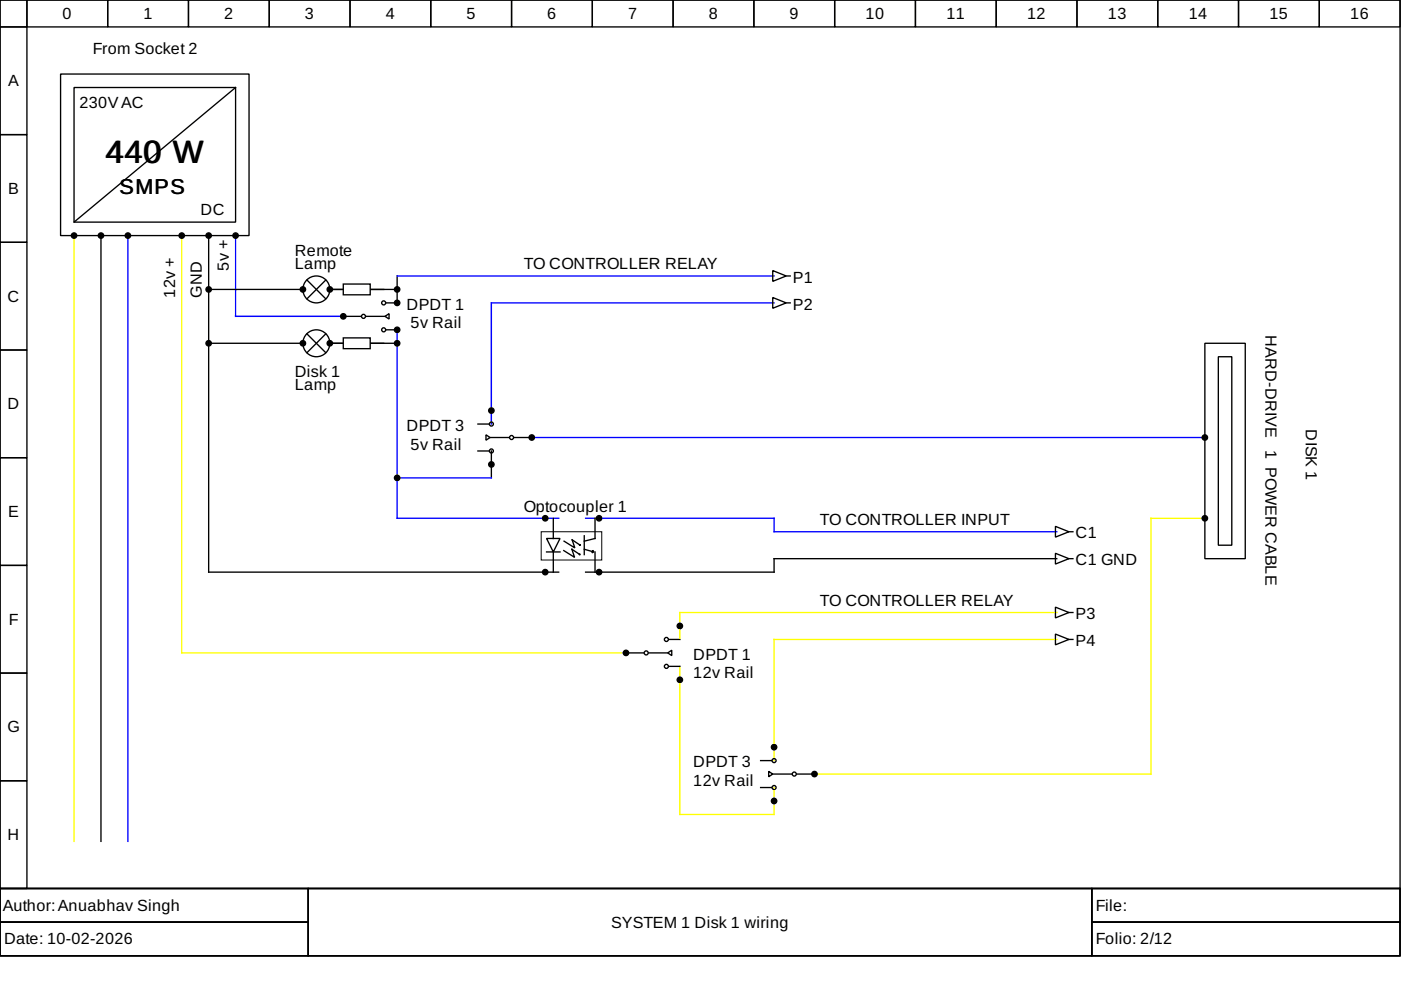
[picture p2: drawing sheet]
<svg xmlns="http://www.w3.org/2000/svg" width="297mm" height="210mm" viewBox="0 0 297 210" stroke-linecap="round" stroke-linejoin="round" font-family="sans-serif">
<g fill="none" stroke="#000" stroke-width=".29">
<path d="M0 0h296.8v188.4h-296.8zM0 0h5.7v5.7h-5.7zM5.7 0h17.1v5.7h-17.1zM22.8 0h17.2v5.7h-17.2zM40 0h17.1v5.7h-17.1zM57.1 0h17.1v5.7h-17.1zM74.2 0h17.1v5.7h-17.1zM91.3 0h17.2v5.7h-17.2zM108.5 0h17.1v5.7h-17.1zM125.6 0h17.1v5.7h-17.1zM142.7 0h17.1v5.7h-17.1zM159.8 0h17.2v5.7h-17.2z"/>
<path d="M177 0h17.1v5.7h-17.1zM194.1 0h17.1v5.7h-17.1zM211.2 0h17.1v5.7h-17.1zM228.3 0h17.2v5.7h-17.2zM245.5 0h17.1v5.7h-17.1zM262.6 0h17.1v5.7h-17.1zM279.7 0h17.1v5.7h-17.1zM0 5.7h5.7v22.8h-5.7zM12.8 15.7h40v34.2h-40zM15.7 18.6h34.2v28.5h-34.2zM49.9 18.6l-34.2 28.5M0 28.5h5.7v22.9h-5.7z"/>
<path d="M0 51.4h5.7v22.8h-5.7zM21.4 49.9v128.5M44.2 49.9v71.4h74.3M84.2 58.5v5.7M0 74.2h5.7v22.8h-5.7zM44.2 72.8h20M44.2 61.4h20M65.1 70.8l4 4M69.1 70.8l-4 4M69.9 61.4h14.3M84.2 72.8h-14.3M255.5 72.8h8.5v45.7h-8.5z"/>
<path d="M258.3 75.6h2.9v40h-2.9zM0 97h5.7v22.9h-5.7zM104.2 95.6v5.7M0 119.9h5.7v22.8h-5.7zM224.1 118.5h-60v2.8h-39.9M0 142.7h5.7v22.8h-5.7zM0 165.5h5.7v22.9h-5.7zM0 188.4h296.8v14.3h-296.8zM0 188.4h65.4v7.1h-65.4zM0 195.5h65.4v7.2h-65.4zM65.4 188.4h166.1v14.3h-166.1zM231.5 188.4h65.3v7.1h-65.3z"/>
<path d="M231.5 195.5h65.3v7.2h-65.3z"/>
<circle cx="67.1" cy="72.8" r="2.85"/>
</g>
<path d="M27.1 49.9v128.5M49.9 49.9v17.2h22.9M84.2 58.5h79.9M84.2 69.9v40h34.3M164.1 64.2h-59.9v25.7M112.7 92.8h142.8M84.2 101.3h20M124.2 109.9h39.9v2.8h60" fill="none" stroke="#00f" stroke-width=".29"/>
<path d="M15.7 49.9v128.5M38.5 49.9v88.5h94.2M255.5 109.9h-11.5v54.2h-71.3M224.1 135.6h-60v25.7M224.1 129.9h-80v5.7M144.1 141.3v31.4h20v-5.7" fill="none" stroke="#ff0" stroke-width=".29"/>
<path d="M72.8 71.6h5.7v2.3h-5.7z" fill-rule="evenodd" fill="#fff" stroke="#000" stroke-width=".29"/>
<g fill="#000" stroke="#000" stroke-width=".29">
<path d="M122.9 117.4l.1 .2h-.2z" fill-rule="evenodd"/>
<path d="M123 115.4v.2h-.2z" fill-rule="evenodd"/>
<path d="M125.7 116.7l.2 .3-.4 .2z" fill-rule="evenodd"/>
<circle cx="15.7" cy="49.9" r=".57"/>
<circle cx="21.4" cy="49.9" r=".57"/>
<circle cx="27.1" cy="49.9" r=".57"/>
<circle cx="38.5" cy="49.9" r=".57"/>
<circle cx="44.2" cy="49.9" r=".57"/>
<circle cx="49.9" cy="49.9" r=".57"/>
<circle cx="44.2" cy="72.8" r=".57"/>
<circle cx="44.2" cy="61.4" r=".57"/>
<circle cx="64.2" cy="72.8" r=".57"/>
<circle cx="64.2" cy="61.4" r=".57"/>
<circle cx="69.9" cy="61.4" r=".57"/>
<circle cx="69.9" cy="72.8" r=".57"/>
<circle cx="72.8" cy="67.1" r=".57"/>
<circle cx="84.2" cy="72.8" r=".57"/>
<circle cx="84.2" cy="64.2" r=".57"/>
<circle cx="84.2" cy="61.4" r=".57"/>
<circle cx="104.2" cy="98.5" r=".57"/>
<circle cx="104.2" cy="87.1" r=".57"/>
<circle cx="112.7" cy="92.8" r=".57"/>
<circle cx="255.5" cy="92.8" r=".57"/>
<circle cx="115.6" cy="109.9" r=".57"/>
<circle cx="255.5" cy="109.9" r=".57"/>
<circle cx="115.6" cy="121.3" r=".57"/>
<circle cx="127" cy="121.3" r=".57"/>
<circle cx="132.7" cy="138.4" r=".57"/>
<circle cx="144.1" cy="132.7" r=".57"/>
<circle cx="164.1" cy="169.8" r=".57"/>
<circle cx="172.7" cy="164.1" r=".57"/>
</g>
<path d="M114.7 112.7h12.9v6h-12.9z" fill="none" stroke="#000" stroke-width=".21"/>
<g fill="none" stroke="#000" stroke-width=".29">
<path d="M65.1 59.4l4 4M69.1 59.4l-4 4M163.8 57.4l2.9 1.1-2.9 1.2zM166.7 58.5h.8M69.9 61.4h11.4M72.8 67.1h3.7M77.6 67.1h4M81.6 67.1l.9-.6v1.1zM81.9 69.9h2.3M81.9 64.2h2.3M163.8 63.1l2.9 1.1-2.9 1.2zM166.7 64.2h.8"/>
<path d="M101.3 89.9h2.3M101.3 95.6h2.3M103 92.2l.9 .6-.9 .5zM103.9 92.8h4M109 92.8h3.7M115.9 114.2h2.8l-1.4 2.8zM115.9 117h2.8M117.3 109.9v4.3M117.3 117v4.3M119.5 116.7l2.3 1.5-.6-1.7 1.6 1M119.6 114.7l2.3 1.5-.6-1.7 1.6 1M123.9 116.5l1.7 .4"/>
<path d="M123.9 113.6v4M126.2 109.9v4.3l-2.3 .5M126.2 117v4.3M223.8 117.3l2.8 1.2-2.8 1.1zM223.8 111.6l2.8 1.1-2.8 1.2zM226.6 118.5h.9M226.6 112.7h.9M132.7 138.4h3.7M137.6 138.4h4M141.6 138.4l.8-.5v1.1zM141.9 135.6h2.2M223.8 134.4l2.8 1.2-2.8 1.1z"/>
<path d="M223.8 128.7l2.8 1.2-2.8 1.1zM226.6 135.6h.9M226.6 129.9h.9M141.9 141.3h2.2M161.3 161.3h2.2M161.3 167h2.2M163 163.5l.8 .6-.8 .6zM163.8 164.1h4M169 164.1h3.7"/>
<circle cx="67.1" cy="61.4" r="2.85"/>
<circle cx="77.1" cy="67.1" r=".43"/>
<circle cx="81.3" cy="69.9" r=".43"/>
<circle cx="81.3" cy="64.2" r=".43"/>
<circle cx="104.2" cy="95.6" r=".43"/>
<circle cx="104.2" cy="89.9" r=".43"/>
<circle cx="108.5" cy="92.8" r=".43"/>
<circle cx="137" cy="138.4" r=".43"/>
<circle cx="141.3" cy="135.6" r=".43"/>
<circle cx="141.3" cy="141.3" r=".43"/>
<circle cx="164.1" cy="167" r=".43"/>
<circle cx="164.1" cy="161.3" r=".43"/>
<circle cx="168.4" cy="164.1" r=".43"/>
</g>
<path d="M72.8 60.2h5.7v2.3h-5.7z" fill-rule="evenodd" fill="#fff" stroke="#000" stroke-width=".29"/>
<g fill="#000" stroke="#000" stroke-width=".29">
<circle cx="84.2" cy="69.9" r=".57"/>
<circle cx="84.2" cy="101.3" r=".57"/>
<circle cx="127" cy="109.9" r=".57"/>
<circle cx="144.1" cy="144.1" r=".57"/>
<circle cx="164.1" cy="158.4" r=".57"/>
</g>
<text font-size="6.9" x="22.5" y="34.5">440 W</text>
<text font-size="4.6" x="25.4" y="41.1">SMPS</text>
<g font-size="3.4">
<text x="13.3" y="4">0</text>
<text x="30.4" y="4">1</text>
<text x="47.5" y="4">2</text>
<text x="64.6" y="4">3</text>
<text x="81.8" y="4">4</text>
<text x="98.9" y="4">5</text>
<text x="116" y="4">6</text>
<text x="133.2" y="4">7</text>
<text x="150.3" y="4">8</text>
<text x="167.4" y="4">9</text>
<text x="183.5" y="4">10</text>
<text x="200.7" y="4">11</text>
<text x="217.8" y="4">12</text>
<text x="234.9" y="4">13</text>
<text x="252" y="4">14</text>
<text x="269.2" y="4">15</text>
<text x="286.3" y="4">16</text>
<text x="19.7" y="11.4">From Socket 2</text>
<text x="1.7" y="18.3">A</text>
<text x="16.8" y="22.8">230VAC</text>
<text x="1.7" y="41.1">B</text>
<text x="42.5" y="45.7">DC</text>
<text x="48.5" y="57.4" transform="rotate(-90 48.5 57.4)">5v +</text>
<text x="62.5" y="54.2">Remote</text>
<text x="62.5" y="57.1">Lamp</text>
<text x="111" y="57.1">TO CONTROLLER RELAY</text>
<text x="168.1" y="59.9">P1</text>
<text x="1.6" y="63.9">C</text>
<text x="37.1" y="63.1" transform="rotate(-90 37.1 63.1)">12v +</text>
<text x="42.8" y="63.1" transform="rotate(-90 42.8 63.1)">GND</text>
<text x="86.2" y="65.6">DPDT 1</text>
<text x="168.1" y="65.6">P2</text>
<text x="87.1" y="69.6">5v Rail</text>
<text x="268.3" y="71.1" transform="rotate(90 268.3 71.1)">HARD-DRIVE</text>
<text x="62.5" y="82.8">Lamp</text>
<text x="62.5" y="79.9">Disk 1</text>
<text x="1.6" y="86.8">D</text>
<text x="86.2" y="91.3">DPDT 3</text>
<text x="87.1" y="95.3">5v Rail</text>
<text x="268.3" y="95.3" transform="rotate(90 268.3 95.3)">1 POWER CABLE</text>
<text x="276.9" y="91.1" transform="rotate(90 276.9 91.1)">DISK 1</text>
<text x="1.7" y="109.6">E</text>
<text x="111" y="108.5">Optocoupler 1</text>
<text x="173.8" y="111.3">TO CONTROLLER INPUT</text>
<text x="228.1" y="119.9">C1 GND</text>
<text x="228.1" y="114.2">C1</text>
<text x="173.8" y="128.4">TO CONTROLLER RELAY</text>
<text x="228.1" y="131.3">P3</text>
<text x="1.9" y="132.4">F</text>
<text x="228.1" y="137">P4</text>
<text x="147" y="139.9">DPDT 1</text>
<text x="147" y="143.9">12v Rail</text>
<text x="1.6" y="155.3">G</text>
<text x="147" y="162.7">DPDT 3</text>
<text x="147" y="166.7">12v Rail</text>
<text x="1.6" y="178.1">H</text>
<text x=".6" y="193.1">Author:Anuabhav Singh</text>
<text x="129.6" y="196.7">SYSTEM 1 Disk 1 wiring</text>
<text x="232.3" y="193.1">File:</text>
<text x=".9" y="200.2">Date: 10-02-2026</text>
<text x="232.3" y="200.2">Folio: 2/12</text>
</g>
</svg>
